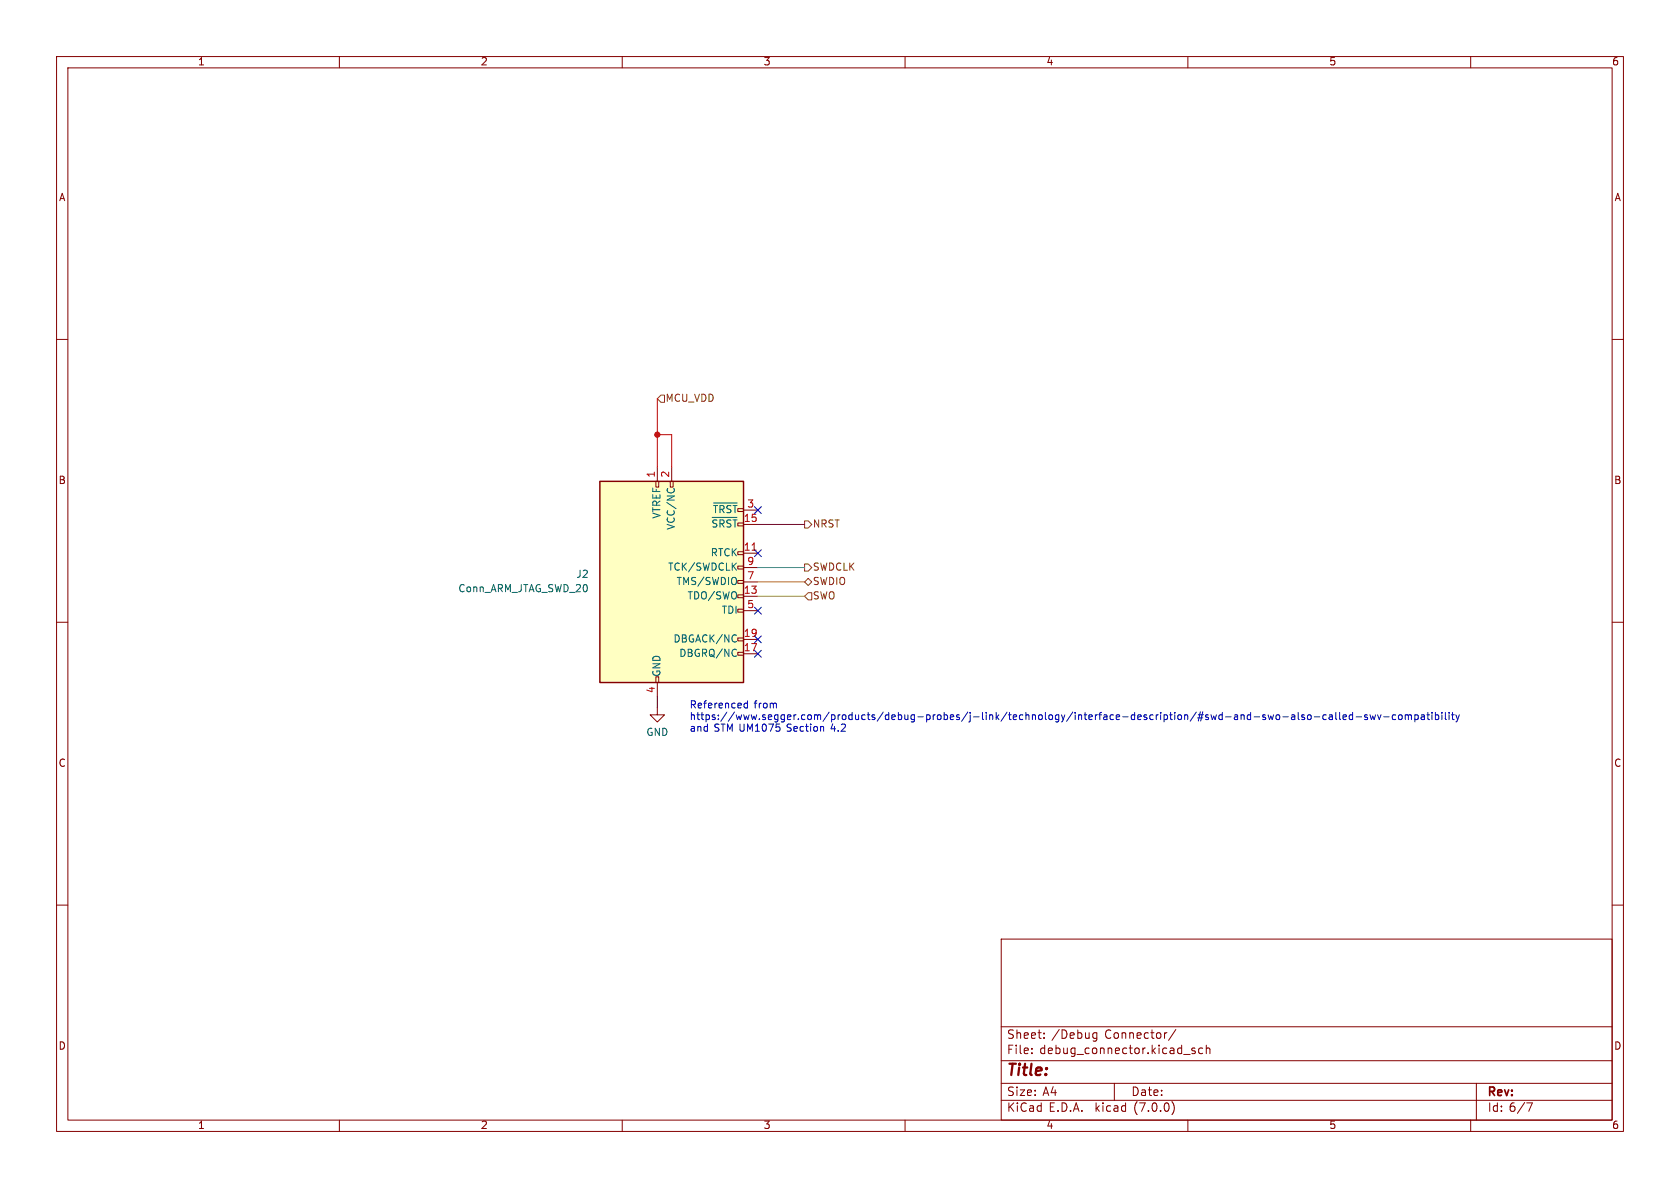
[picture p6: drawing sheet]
(kicad_sch (version 20230121) (generator eeschema)

 (paper "A4")

 (lib_symbols
  (symbol "Connector:Conn_ARM_JTAG_SWD_20" (pin_names (offset 1.016)) (in_bom yes) (on_board yes)
   (property "Reference" "J" (at -5.08 21.59 0) (effects (font (size 1.27 1.27)) (justify right)))
   (property "Value" "Conn_ARM_JTAG_SWD_20" (at -5.08 19.05 0) (effects (font (size 1.27 1.27)) (justify right bottom)))
   (property "Footprint" "" (at 11.43 -26.67 0) (effects (font (size 1.27 1.27)) (justify left top) hide))
   (property "Datasheet" "http://infocenter.arm.com/help/topic/com.arm.doc.dui0499b/DUI0499B_system_design_reference.pdf" (at -8.89 -31.75 90) (effects (font (size 1.27 1.27)) hide))
   (symbol "Conn_ARM_JTAG_SWD_20_0_1"
    (rectangle (start -12.7 17.78) (end 12.7 -17.78) (stroke (width 0.254) (type default)) (fill (type background)))
    (rectangle (start -2.794 -17.78) (end -2.286 -16.764) (stroke (width 0) (type default)) (fill (type none)))
    (rectangle (start -2.794 17.78) (end -2.286 16.764) (stroke (width 0) (type default)) (fill (type none)))
    (rectangle (start -0.254 17.78) (end 0.254 16.764) (stroke (width 0) (type default)) (fill (type none)))
    (rectangle (start 11.684 2.286) (end 12.7 2.794) (stroke (width 0) (type default)) (fill (type none)))
    (rectangle (start 12.7 -12.446) (end 11.684 -12.954) (stroke (width 0) (type default)) (fill (type none)))
    (rectangle (start 12.7 -9.906) (end 11.684 -10.414) (stroke (width 0) (type default)) (fill (type none)))
    (rectangle (start 12.7 -2.794) (end 11.684 -2.286) (stroke (width 0) (type default)) (fill (type none)))
    (rectangle (start 12.7 -0.254) (end 11.684 0.254) (stroke (width 0) (type default)) (fill (type none)))
    (rectangle (start 12.7 4.826) (end 11.684 5.334) (stroke (width 0) (type default)) (fill (type none)))
    (rectangle (start 12.7 10.414) (end 11.684 9.906) (stroke (width 0) (type default)) (fill (type none)))
    (rectangle (start 12.7 12.954) (end 11.684 12.446) (stroke (width 0) (type default)) (fill (type none))))
   (symbol "Conn_ARM_JTAG_SWD_20_1_1"
    (rectangle (start 11.684 -5.334) (end 12.7 -4.826) (stroke (width 0) (type default)) (fill (type none)))
    (pin power_in line (at -2.54 20.32 270) (length 2.54) (name "VTREF" (effects (font (size 1.27 1.27)))) (number "1" (effects (font (size 1.27 1.27)))))
    (pin passive line (at -2.54 -20.32 90) (length 2.54) hide (name "GND" (effects (font (size 1.27 1.27)))) (number "10" (effects (font (size 1.27 1.27)))))
    (pin input line (at 15.24 5.08 180) (length 2.54) (name "RTCK" (effects (font (size 1.27 1.27)))) (number "11" (effects (font (size 1.27 1.27)))))
    (pin passive line (at -2.54 -20.32 90) (length 2.54) hide (name "GND" (effects (font (size 1.27 1.27)))) (number "12" (effects (font (size 1.27 1.27)))))
    (pin input line (at 15.24 -2.54 180) (length 2.54) (name "TDO/SWO" (effects (font (size 1.27 1.27)))) (number "13" (effects (font (size 1.27 1.27)))))
    (pin passive line (at -2.54 -20.32 90) (length 2.54) hide (name "GND" (effects (font (size 1.27 1.27)))) (number "14" (effects (font (size 1.27 1.27)))))
    (pin bidirectional line (at 15.24 10.16 180) (length 2.54) (name "~{SRST}" (effects (font (size 1.27 1.27)))) (number "15" (effects (font (size 1.27 1.27)))))
    (pin passive line (at -2.54 -20.32 90) (length 2.54) hide (name "GND" (effects (font (size 1.27 1.27)))) (number "16" (effects (font (size 1.27 1.27)))))
    (pin output line (at 15.24 -12.7 180) (length 2.54) (name "DBGRQ/NC" (effects (font (size 1.27 1.27)))) (number "17" (effects (font (size 1.27 1.27)))))
    (pin passive line (at -2.54 -20.32 90) (length 2.54) hide (name "GND" (effects (font (size 1.27 1.27)))) (number "18" (effects (font (size 1.27 1.27)))))
    (pin input line (at 15.24 -10.16 180) (length 2.54) (name "DBGACK/NC" (effects (font (size 1.27 1.27)))) (number "19" (effects (font (size 1.27 1.27)))))
    (pin power_in line (at 0 20.32 270) (length 2.54) (name "VCC/NC" (effects (font (size 1.27 1.27)))) (number "2" (effects (font (size 1.27 1.27)))))
    (pin passive line (at -2.54 -20.32 90) (length 2.54) hide (name "GND" (effects (font (size 1.27 1.27)))) (number "20" (effects (font (size 1.27 1.27)))))
    (pin output line (at 15.24 12.7 180) (length 2.54) (name "~{TRST}" (effects (font (size 1.27 1.27)))) (number "3" (effects (font (size 1.27 1.27)))))
    (pin power_in line (at -2.54 -20.32 90) (length 2.54) (name "GND" (effects (font (size 1.27 1.27)))) (number "4" (effects (font (size 1.27 1.27)))))
    (pin output line (at 15.24 -5.08 180) (length 2.54) (name "TDI" (effects (font (size 1.27 1.27)))) (number "5" (effects (font (size 1.27 1.27)))))
    (pin passive line (at -2.54 -20.32 90) (length 2.54) hide (name "GND" (effects (font (size 1.27 1.27)))) (number "6" (effects (font (size 1.27 1.27)))))
    (pin output line (at 15.24 0 180) (length 2.54) (name "TMS/SWDIO" (effects (font (size 1.27 1.27)))) (number "7" (effects (font (size 1.27 1.27)))))
    (pin passive line (at -2.54 -20.32 90) (length 2.54) hide (name "GND" (effects (font (size 1.27 1.27)))) (number "8" (effects (font (size 1.27 1.27)))))
    (pin output line (at 15.24 2.54 180) (length 2.54) (name "TCK/SWDCLK" (effects (font (size 1.27 1.27)))) (number "9" (effects (font (size 1.27 1.27)))))))
  (symbol "power:GND" (power) (pin_names (offset 0)) (in_bom yes) (on_board yes)
   (property "Reference" "#PWR" (at 0 -6.35 0) (effects (font (size 1.27 1.27)) hide))
   (property "Value" "GND" (at 0 -3.81 0) (effects (font (size 1.27 1.27))))
   (property "Footprint" "" (at 0 0 0) (effects (font (size 1.27 1.27)) hide))
   (property "Datasheet" "" (at 0 0 0) (effects (font (size 1.27 1.27)) hide))
   (symbol "GND_0_1"
    (polyline (pts (xy 0 0) (xy 0 -1.27) (xy 1.27 -1.27) (xy 0 -2.54) (xy -1.27 -1.27) (xy 0 -1.27)) (stroke (width 0) (type default)) (fill (type none))))
   (symbol "GND_1_1"
    (pin power_in line (at 0 0 270) (length 0) hide (name "GND" (effects (font (size 1.27 1.27)))) (number "1" (effects (font (size 1.27 1.27))))))))

 (junction (at 116.205 76.835) (diameter 0) (color 0 0 0 0))

 (no_connect (at 133.985 107.95))
 (no_connect (at 133.985 90.17))
 (no_connect (at 133.985 97.79))
 (no_connect (at 133.985 113.03))
 (no_connect (at 133.985 115.57))

 (wire (pts (xy 133.985 92.71) (xy 142.24 92.71)) (stroke (width 0) (type default)))
 (wire (pts (xy 118.745 82.55) (xy 118.745 76.835)) (stroke (width 0) (type default)))
 (wire (pts (xy 133.985 102.87) (xy 142.24 102.87)) (stroke (width 0) (type default)))
 (wire (pts (xy 116.205 82.55) (xy 116.205 76.835)) (stroke (width 0) (type default)))
 (wire (pts (xy 116.205 123.19) (xy 116.205 125.095)) (stroke (width 0) (type default)))
 (wire (pts (xy 133.985 105.41) (xy 142.24 105.41)) (stroke (width 0) (type default)))
 (wire (pts (xy 116.205 70.485) (xy 116.205 76.835)) (stroke (width 0) (type default)))
 (wire (pts (xy 118.745 76.835) (xy 116.205 76.835)) (stroke (width 0) (type default)))
 (wire (pts (xy 133.985 100.33) (xy 142.24 100.33)) (stroke (width 0) (type default)))

 (text "Referenced from\nhttps://www.segger.com/products/debug-probes/j-link/technology/interface-description/#swd-and-swo-also-called-swv-compatibility\nand STM UM1075 Section 4.2" (at 121.92 129.54 0) (effects (font (size 1.27 1.27)) (justify left bottom)))

 (hierarchical_label "SWO" (shape input) (at 142.24 105.41 0) (fields_autoplaced) (effects (font (size 1.27 1.27)) (justify left)))
 (hierarchical_label "MCU_VDD" (shape input) (at 116.205 70.485 0) (fields_autoplaced) (effects (font (size 1.27 1.27)) (justify left)))
 (hierarchical_label "SWDIO" (shape bidirectional) (at 142.24 102.87 0) (fields_autoplaced) (effects (font (size 1.27 1.27)) (justify left)))
 (hierarchical_label "SWDCLK" (shape output) (at 142.24 100.33 0) (fields_autoplaced) (effects (font (size 1.27 1.27)) (justify left)))
 (hierarchical_label "NRST" (shape output) (at 142.24 92.71 0) (fields_autoplaced) (effects (font (size 1.27 1.27)) (justify left)))

 (symbol (lib_id "Connector:Conn_ARM_JTAG_SWD_20") (at 118.745 102.87 0) (unit 1) (in_bom yes) (on_board yes) (dnp no) (fields_autoplaced)
  (property "Reference" "J2" (at 104.14 101.5999 0) (effects (font (size 1.27 1.27)) (justify right)))
  (property "Value" "Conn_ARM_JTAG_SWD_20" (at 104.14 104.1399 0) (effects (font (size 1.27 1.27)) (justify right)))
  (property "Footprint" "Connector_PinHeader_2.54mm:PinHeader_2x10_P2.54mm_Vertical" (at 130.175 129.54 0) (effects (font (size 1.27 1.27)) (justify left top) hide))
  (property "Datasheet" "http://infocenter.arm.com/help/topic/com.arm.doc.dui0499b/DUI0499B_system_design_reference.pdf" (at 109.855 134.62 90) (effects (font (size 1.27 1.27)) hide))
  (property "LCSC" "" (at 118.745 102.87 0) (effects (font (size 1.27 1.27)) hide)) (pin "1") (pin "10") (pin "11") (pin "12") (pin "13") (pin "14") (pin "15") (pin "16") (pin "17") (pin "18") (pin "19") (pin "2") (pin "20") (pin "3") (pin "4") (pin "5") (pin "6") (pin "7") (pin "8") (pin "9"))

 (symbol (lib_id "power:GND") (at 116.205 125.095 0) (unit 1) (in_bom yes) (on_board yes) (dnp no) (fields_autoplaced)
  (property "Reference" "#PWR0133" (at 116.205 131.445 0) (effects (font (size 1.27 1.27)) hide))
  (property "Value" "GND" (at 116.205 129.54 0) (effects (font (size 1.27 1.27))))
  (property "Footprint" "" (at 116.205 125.095 0) (effects (font (size 1.27 1.27)) hide))
  (property "Datasheet" "" (at 116.205 125.095 0) (effects (font (size 1.27 1.27)) hide)) (pin "1")))
